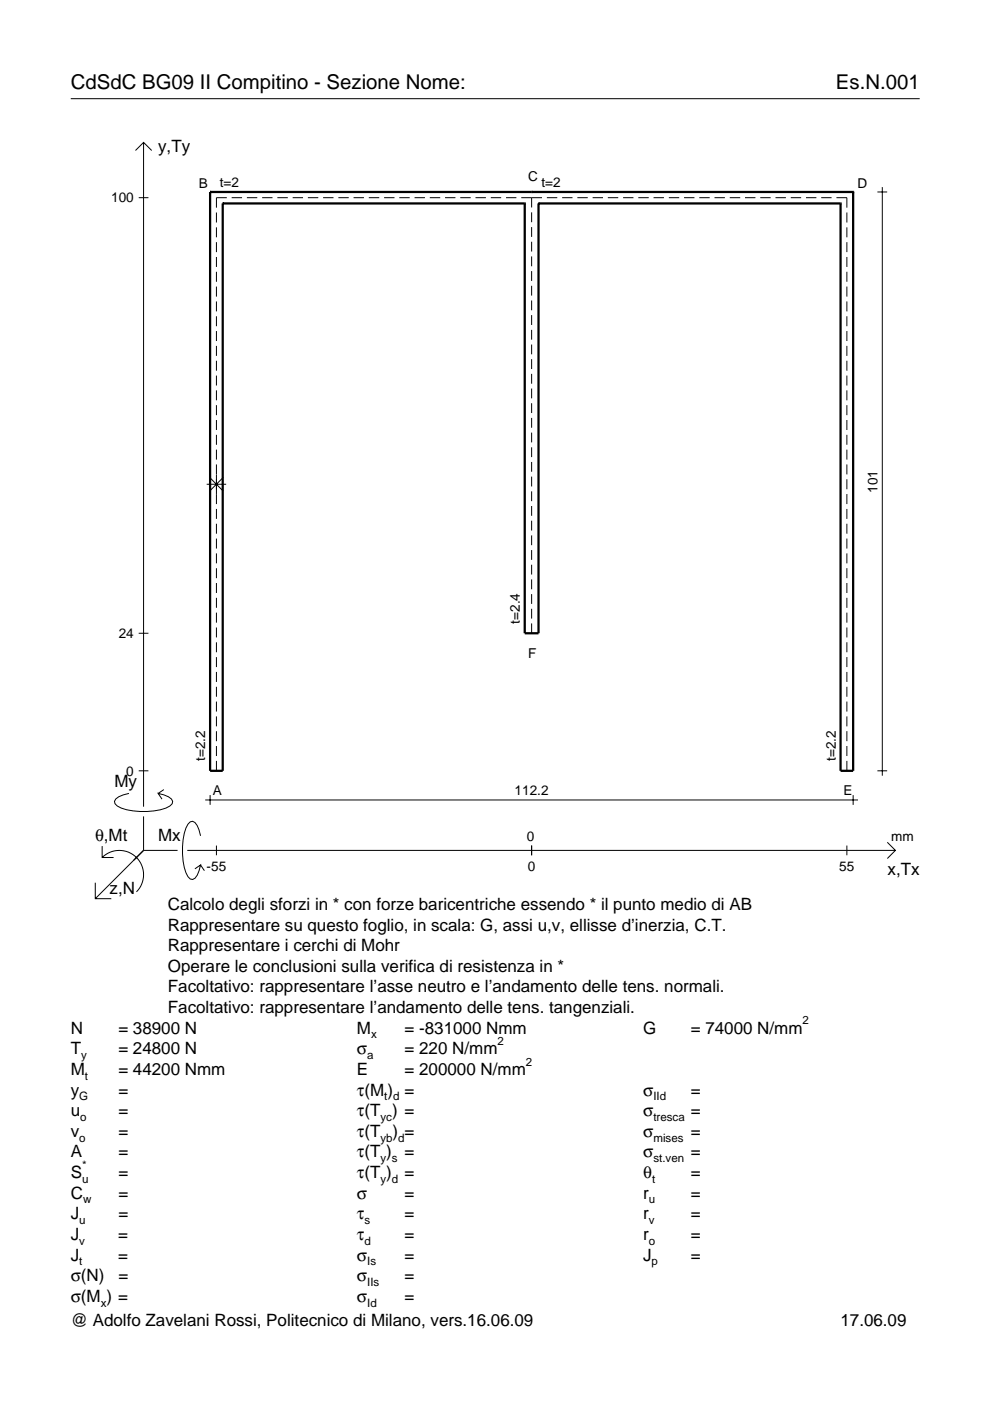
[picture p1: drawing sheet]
<svg xmlns="http://www.w3.org/2000/svg" width="210mm" height="297mm" viewBox="0 0 210 297" stroke-linecap="round" stroke-linejoin="round" font-family="sans-serif">
<g fill="none" stroke="#000" stroke-width=".21">
<path d="M15 20.9h180M28.7 31.9l1.7-1.7 1.8 1.7M30.4 30.2v140.8M187.1 39.7v124.8M29.4 41.9h2.1M45.9 45.1v2.1M45.9 48.2v2.1M45.9 51.3v2.2M45.9 54.5v2.1M45.9 57.6v2.1M48.1 41.9h-2.2v2.1M49.1 41.9h2.2"/>
<path d="M52.3 41.9h2.2M55.6 41.9h2.2M58.8 41.9h2.2M62 41.9h2.2M65.3 41.9h2.2M68.5 41.9h2.2M71.7 41.9h2.2M75 41.9h2.2M78.2 41.9h2.2M81.4 41.9h2.2M84.7 41.9h2.2M87.9 41.9h2.2"/>
<path d="M91.1 41.9h2.2M94.4 41.9h2.2M97.6 41.9h2.2M100.8 41.9h2.2M104.1 41.9h2.2M107.3 41.9h2.2M110.5 41.9h4.4M112.7 41.9v2.1M112.7 45v2.1M112.7 48.1v2.1M112.7 51.3v2M112.7 54.4v2.1"/>
<path d="M112.7 57.5v2.1M115.9 41.9h2.3M119.2 41.9h2.2M122.4 41.9h2.2M125.6 41.9h2.2M128.9 41.9h2.2M132.1 41.9h2.2M135.3 41.9h2.2M138.6 41.9h2.2M141.8 41.9h2.2M145 41.9h2.2M148.3 41.9h2.2"/>
<path d="M151.5 41.9h2.2M154.7 41.9h2.2M158 41.9h2.2M161.2 41.9h2.2M164.4 41.9h2.2M167.7 41.9h2.2M170.9 41.9h2.2M174.1 41.9h2.2M177.3 41.9h2.3v2.1M179.6 45.1v2.1M179.6 48.2v2.1M179.6 51.3v2.2"/>
<path d="M179.6 54.5v2.1M179.6 57.6v2.1M186 40.7h2.1M45.9 60.8v2.1M45.9 63.9v2.1M45.9 67.1v2.1M45.9 70.2v2.1M45.9 73.3v2.2M45.9 76.5v2.1M45.9 79.6v2.1M112.7 60.6v2.1M112.7 63.7v2.1"/>
<path d="M112.7 66.8v2.1M112.7 69.9v2.1M112.7 73v2.1M112.7 76.2v2M112.7 79.3v2.1M179.6 60.8v2.1M179.6 63.9v2.1M179.6 67.1v2.1M179.6 70.2v2.1M179.6 73.3v2.2M179.6 76.5v2.1M179.6 79.6v2.1"/>
<path d="M45.9 82.8v2.1M45.9 85.9v2.1M45.9 89.1v2.1M45.9 92.2v2.1M45.9 95.3v2.1M45.9 98.5v8.4M112.7 82.4v2.1M112.7 85.5v2.1M112.7 88.6v2.1M112.7 91.7v2.1M112.7 94.8v2.1M112.7 97.9v2.1"/>
<path d="M179.6 82.8v2.1M179.6 85.9v2.1M179.6 89.1v2.1M179.6 92.2v2.1M179.6 95.3v2.1M179.6 98.5v2.1M43.8 102.7h4.1M44.4 101.2l2.9 2.9M45.9 107.9v2.1M45.9 111v2.2M45.9 114.2v2.1M45.9 117.3v2.1"/>
<path d="M47.3 101.2l-2.9 2.9M112.7 101.1v2M112.7 104.2v2.1M112.7 107.3v2.1M112.7 110.4v2.1M112.7 113.5v2.1M112.7 116.6v2.1M112.7 119.7v2.1M179.6 101.6v2.1M179.6 104.8v2.1M179.6 107.9v2.1M179.6 111v2.2"/>
<path d="M179.6 114.2v2.1M179.6 117.3v2.1M29.4 134.3h2.1M45.9 120.5v2.1M45.9 123.6v2.1M45.9 126.8v2.1M45.9 129.9v2.1M45.9 133v2.2M45.9 136.2v2.1M45.9 139.3v2.1M112.7 122.8v2.1M112.7 126v2"/>
<path d="M112.7 129.1v2.1M112.7 132.2v2.1M179.6 120.5v2.1M179.6 123.6v2.1M179.6 126.8v2.1M179.6 129.9v2.1M179.6 133v2.2M179.6 136.2v2.1M179.6 139.3v2.1M45.9 142.5v2.1M45.9 145.6v2.1M45.9 148.8v2.1"/>
<path d="M45.9 151.9v2.1M45.9 155v2.1M45.9 158.2v2.1M179.6 142.5v2.1M179.6 145.6v2.1M179.6 148.8v2.1M179.6 151.9v2.1M179.6 155v2.1M179.6 158.2v2.1M21.7 179.4v2.4h2.4M27.3 168.2a3.6 3.6 0 0 0-3 1.7l.1 .5a5.6 5.6 0 0 0 3.8 1.5 13.4 13.4 0 0 0 7.8-1l.5-.5 .1-.5a3.6 3.6 0 0 0-3.1-1.7l.8 1.2M29.4 163.4h2.1"/>
<path d="M30.4 173.1v7.2M34.7 167.4l-1.2 .8M42.5 177.2a3.6 3.6 0 0 0-1.7-3.1l-.5 .2a5.7 5.7 0 0 0-1.5 3.7 13.3 13.3 0 0 0 1 7.9l.5 .5 .5 .1a3.6 3.6 0 0 0 1.7-3.1l-1.2 .8M43.5 169.6h138.4M44.5 168.6v2M45.9 161.3v2.1M45.9 179.3v2M112.7 179.3v2M179.6 161.3v2.1M179.6 179.3v2M180.9 168.6v2M186 163.4h2.1"/>
<path d="M188.1 178.6l1.7 1.7-1.7 1.7M20.2 187.2v3.3h3.4M21.7 181.8a5.1 5.1 0 0 1 7.2 0 5.1 5.1 0 0 1 0 7.3M30.4 180.3l-10.2 10.2M30.4 180.3h7.2M39.7 180.3h150.1M42.5 183.4l.8 1.2"/>
</g>
<g fill="none" stroke="#000" stroke-width=".48">
<path d="M44.5 40.7h.1M44.5 40.7v122.7h2.7v-120.3M44.5 40.7h136.4M47.2 43.1h.1M47.2 43.1h64.1M111.3 43.1h.1M111.3 43.1v91.2h2.9v-91.2M112.7 40.7h.1M114.2 43.1h.1M114.2 43.1h64M178.2 43.1h.1M180.9 40.7h.1"/>
<path d="M180.9 40.7v122.7h-2.7v-120.3"/>
</g>
<g font-size="4.3">
<text x="15" y="18.9">CdSdC BG09 II Compitino - Sezione Nome:</text>
<text x="177.2" y="18.9">Es.N.001</text>
</g>
<g font-size="3.6">
<text x="33.5" y="32.3">y,Ty</text>
<text x="24.3" y="166.9">My</text>
<text x="20.1" y="178.2">θ,Mt</text>
<text x="33.5" y="178.2">Mx</text>
<text x="188.2" y="185.5">x,Tx</text>
<text x="23.2" y="189.6">z,N</text>
<text x="35.6" y="192.9">Calcolo degli sforzi in * con forze baricentriche essendo * il punto medio di AB</text>
<text x="35.6" y="197.3">Rappresentare su questo foglio, in scala: G, assi u,v, ellisse d’inerzia, C.T.</text>
<text x="35.6" y="201.7">Rappresentare i cerchi di Mohr</text>
<text x="35.6" y="206">Operare le conclusioni sulla verifica di resistenza in *</text>
<text x="35.6" y="210.4">Facoltativo: rappresentare l’asse neutro e l’andamento delle tens. normali.</text>
<text x="35.6" y="214.8">Facoltativo: rappresentare l’andamento delle tens. tangenziali.</text>
<text x="15" y="219.2">N</text>
<text x="25.1" y="219.2">= 38900 N</text>
<text x="75.7" y="219.2">M</text>
<text x="85.8" y="219.2">= -831000 Nmm</text>
<text x="136.4" y="219.2">G</text>
<text x="146.5" y="219.2">= 74000 N/mm</text>
<text x="15" y="227.9">M</text>
<text x="15" y="223.5">T</text>
<text x="25.1" y="227.9">= 44200 Nmm</text>
<text x="25.1" y="223.5">= 24800 N</text>
<text x="75.7" y="223.5">σ</text>
<text x="75.7" y="227.9">E</text>
<text x="85.8" y="223.5">= 220 N/mm</text>
<text x="85.8" y="227.9">= 200000 N/mm</text>
<text x="15" y="232.3">y</text>
<text x="25.1" y="232.3">=</text>
<text x="75.7" y="232.3">τ(M ) =</text>
<text x="136.4" y="232.3">σ</text>
<text x="146.5" y="232.3">=</text>
<text x="15" y="236.7">u</text>
<text x="25.1" y="236.7">=</text>
<text x="75.7" y="236.7">τ(T ) =</text>
<text x="136.4" y="236.7">σ</text>
<text x="146.5" y="236.7">=</text>
<text x="15" y="241">v</text>
<text x="15" y="245.4">A</text>
<text x="25.1" y="241">=</text>
<text x="25.1" y="245.4">=</text>
<text x="75.7" y="245.4">τ(T )</text>
<text x="75.7" y="241">τ(T</text>
<text x="83.3" y="241">) =</text>
<text x="85.8" y="245.4">=</text>
<text x="136.4" y="241">σ</text>
<text x="136.4" y="245.4">σ</text>
<text x="146.5" y="241">=</text>
<text x="146.5" y="245.4">=</text>
<text x="15" y="249.8">S</text>
<text x="25.1" y="249.8">=</text>
<text x="75.7" y="249.8">τ(T )</text>
<text x="85.8" y="249.8">=</text>
<text x="136.4" y="249.8">θ</text>
<text x="146.5" y="249.8">=</text>
<text x="15" y="254.2">C</text>
<text x="25.1" y="254.2">=</text>
<text x="75.7" y="254.2">σ</text>
<text x="85.8" y="254.2">=</text>
<text x="136.4" y="254.2">r</text>
<text x="146.5" y="254.2">=</text>
<text x="15" y="258.5">J</text>
<text x="15" y="262.9">J</text>
<text x="25.1" y="262.9">=</text>
<text x="25.1" y="258.5">=</text>
<text x="75.7" y="258.5">τ</text>
<text x="75.7" y="262.9">τ</text>
<text x="85.8" y="258.5">=</text>
<text x="85.8" y="262.9">=</text>
<text x="136.4" y="258.5">r</text>
<text x="136.4" y="262.9">r</text>
<text x="146.5" y="258.5">=</text>
<text x="146.5" y="262.9">=</text>
<text x="15" y="267.3">J</text>
<text x="25.1" y="267.3">=</text>
<text x="75.7" y="267.3">σ</text>
<text x="85.8" y="267.3">=</text>
<text x="136.4" y="267.3">J</text>
<text x="146.5" y="267.3">=</text>
<text x="15" y="271.7">σ(N)</text>
<text x="25.1" y="271.7">=</text>
<text x="75.7" y="271.7">σ</text>
<text x="85.8" y="271.7">=</text>
<text x="15" y="276">σ(M ) =</text>
<text x="15" y="281.2">@ Adolfo Zavelani Rossi, Politecnico di Milano, vers.16.06.09</text>
<text x="75.7" y="276">σ</text>
<text x="85.8" y="276">=</text>
<text x="178.2" y="281.2">17.06.09</text>
</g>
<g font-size="2.9">
<text x="42.2" y="39.8">B</text>
<text x="46.6" y="39.7">t=2</text>
<text x="112" y="38.4">C</text>
<text x="114.8" y="39.7">t=2</text>
<text x="181.8" y="39.8">D</text>
<text x="23.6" y="42.9">100</text>
<text x="186" y="104.5" transform="rotate(-90 186 104.5)">101</text>
<text x="25.2" y="135.3">24</text>
<text x="110.2" y="132.2" transform="rotate(-90 110.2 132.2)">t=2.4</text>
<text x="112" y="139.6">F</text>
<text x="43.5" y="161.4" transform="rotate(-90 43.5 161.4)">t=2.2</text>
<text x="177.2" y="161.4" transform="rotate(-90 177.2 161.4)">t=2.2</text>
<text x="26.8" y="164.4">0</text>
<text x="45.1" y="168.5">A</text>
<text x="109.1" y="168.6">112.2</text>
<text x="178.8" y="168.5">E</text>
<text x="111.7" y="178.2">0</text>
<text x="189" y="178.2">mm</text>
<text x="43.8" y="184.7">-55</text>
<text x="111.9" y="184.7">0</text>
<text x="178" y="184.7">55</text>
</g>
<g font-size="2.4">
<text x="78.7" y="220.2">x</text>
<text x="105.5" y="221.5">2</text>
<text x="170.2" y="217.2">2</text>
<text x="17.2" y="224.5">y</text>
<text x="77.9" y="224.5">a</text>
<text x="111.5" y="225.9">2</text>
<text x="16.8" y="233.3">G</text>
<text x="18" y="228.9">t</text>
<text x="81.5" y="233.3">t d</text>
<text x="138.5" y="233.3">IId</text>
<text x="17" y="237.7">o</text>
<text x="80.7" y="237.7">yc</text>
<text x="138.5" y="237.7">tresca</text>
<text x="16.8" y="242">o</text>
<text x="80.7" y="242">yb d</text>
<text x="138.5" y="242">mises</text>
<text x="17.4" y="250.8">u</text>
<text x="17.4" y="247.8">*</text>
<text x="80.7" y="246.4">y s</text>
<text x="80.7" y="250.8">y d</text>
<text x="138.2" y="250.8">t</text>
<text x="138.5" y="246.4">st.ven</text>
<text x="17.6" y="255.2">w</text>
<text x="137.6" y="255.2">u</text>
<text x="16.8" y="259.5">u</text>
<text x="16.8" y="263.9">v</text>
<text x="77.3" y="259.5">s</text>
<text x="77.3" y="263.9">d</text>
<text x="137.6" y="259.5">v</text>
<text x="137.6" y="263.9">o</text>
<text x="16.8" y="268.3">t</text>
<text x="77.9" y="268.3">Is</text>
<text x="138.2" y="268.3">p</text>
<text x="77.9" y="272.7">IIs</text>
<text x="21.4" y="277">x</text>
<text x="77.9" y="277">Id</text>
</g>
</svg>
